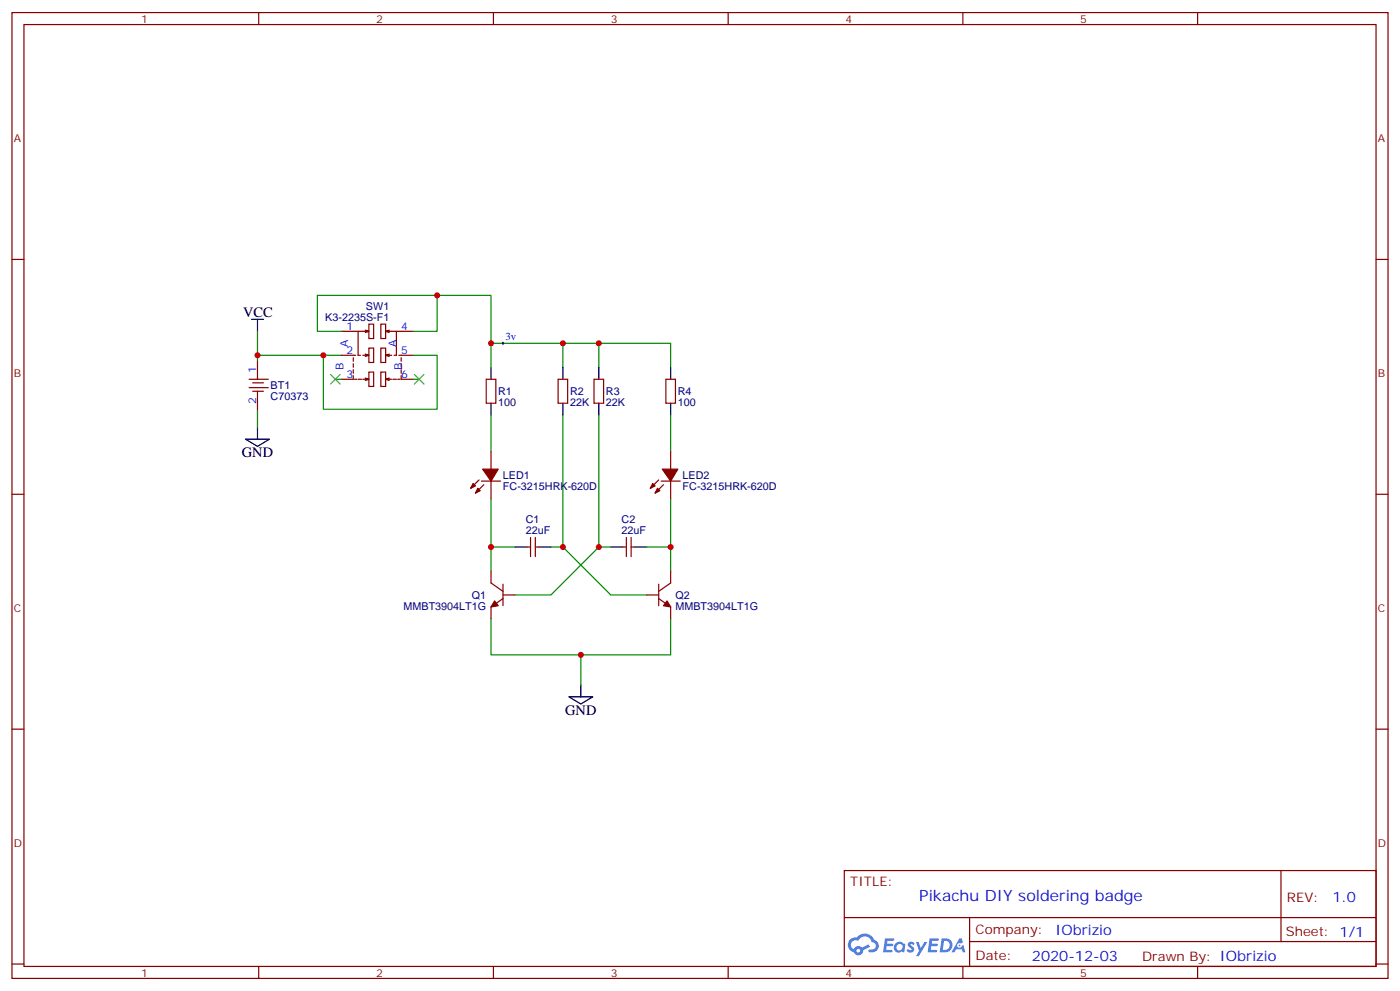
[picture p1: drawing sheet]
<svg xmlns="http://www.w3.org/2000/svg" width="412mm" height="292mm" viewBox="0 0 412 292" stroke-linecap="round" stroke-linejoin="round" font-family="sans-serif">
<g fill="none" stroke="#870000" stroke-width=".35">
<path d="M3.5 3.7h405.4v284.3h-405.4zM7.1 7.2h398.2v277.3h-398.2zM76.2 3.7v3.5M145.3 3.7v3.5M214.5 3.7v3.5M283.6 3.7v3.5M352.8 3.7v3.5M3.5 76.4h3.6M405.3 76.4h3.6M3.5 145.5h3.6M405.3 145.5h3.6M3.5 214.7h3.6"/>
<path d="M405.3 214.7h3.6M248.7 256.3h156.6v28.2h-156.6zM377.3 256.3v20.9M248.7 270.1h156.5M285.6 277.2h119.6M285.6 270.1v14.2M3.5 283.8h3.6M76.2 284.5v3.5M145.3 284.5v3.5M214.5 284.5v3.5M283.6 284.5v3.5M352.8 284.5v3.5"/>
<path d="M405.3 283.8h3.6"/>
</g>
<g fill="#5487ff">
<path d="M267.7 277.5a1.22 1.22 0 0 1 1.7 .2l-.4 .6a.47 .47 0 0 0-.3-.4 .47 .47 0 0 0-.5 .2l.1 .2a1.14 1.14 0 0 1 .8 1.8 1.14 1.14 0 0 1-1.9 0l-.2-.2 .5-.6 .7 .5a.29 .29 0 0 0 .3-.3 .29 .29 0 0 0-.2-.3 1.04 1.04 0 0 1-.6-1.7z"/>
<path d="M260.7 276.2h2.4l.3 .2-.2 .5-1.8 .1-.1 .8h1.5l.3 .4-.3 .4h-1.6l-.2 1.1h1.7l.2 .3-.2 .3-2.6 .1z"/>
<path d="M273.8 276.2h2.4l.3 .2-.1 .5-1.8 .1-.2 .8h1.6l.3 .4-.4 .4-1.6-.1-.1 1.1 1.7 .1 .2 .3-.2 .3-2.6 .1z"/>
<path d="M282.6 276.2h.7l.3 1.3-.6 .3a.69 .69 0 0 0-1 .3 .69 .69 0 0 0 .4 .9 .69 .69 0 0 0 .9-.6l.5-.2 .6 2.2h-.8l-.2-.9h-1.8l-.5 .9h-.8z"/>
<path d="M269.8 277.3h.8l.6 1.8 1.1-1.8h.9l-2.6 4.2h-.8l.9-1.5z"/>
<path d="M277.4 276.2l-.6 4.2h1.3a2.11 2.11 0 0 0 2.5-2.1 2.11 2.11 0 0 0-2.5-2.1zM278.1 277a1.39 1.39 0 0 1 1.7 1.4 1.39 1.39 0 0 1-1.8 1.2h-.3z"/>
<path d="M263.7 277.8a1.54 1.54 0 0 0-.1 2.2 1.54 1.54 0 0 0 2.2 .1l.6 .3 .3-2.3-.2-.3h-.4a1.49 1.49 0 0 0-2.4 0zM264 278.8a.94 .94 0 0 1 1.8 0 .94 .94 0 0 1-1.8 0z"/>
<path d="M250.4 276.6a2.18 2.18 0 0 0 1.1 3.7 1.44 1.44 0 0 0 1.6 .9 1.44 1.44 0 0 0 1.2-1.4l2-1.1-.5-.7-1.9 1a1.47 1.47 0 0 0-2.4 .4 1.39 1.39 0 0 1-.7-1.9 1.39 1.39 0 0 1 2-.5 2.12 2.12 0 0 1 2.2-1.3 2.12 2.12 0 0 1 1.9 1.7 1.14 1.14 0 0 1 1.1 1.4 1.14 1.14 0 0 1-1.7 .7 .43 .43 0 0 0-.5 .4 .43 .43 0 0 0 .4 .5 1.98 1.98 0 0 0 2.5-1.2 1.98 1.98 0 0 0-1.2-2.6 3.1 3.1 0 0 0-5.3-.6l-.9 .1zM252.3 279.9a.55 .55 0 0 1 1.1 0 .55 .55 0 0 1-1.1 0z"/>
<circle cx="282.6" cy="278.3" r=".26"/>
</g>
<g fill="none" stroke="#008700" stroke-width=".35">
<path d="M75.8 97.5v7.1M100.5 97.5h-7v-10.5h51.1v14.1M128.8 87v10.5h-7.1M95.2 104.6v15.9h33.6v-15.9h-7.1M98.8 111.7h1.7M100.5 104.6h-24.7v1.8M121.7 111.7h1.8M144.6 108.1v-7h53v7M165.8 101.1v7M176.4 101.1v7M75.8 120.5v5.3M144.6 122.2v10.6"/>
<path d="M165.8 122.2v38.8h-3.5M176.4 122.2v38.8M197.6 122.2v10.6M144.6 146.9v14.1M197.6 146.9v14.1M151.7 161h-7.1v7.1M165.8 161l14.1 14.2h10.6M179.9 161h-3.5l-14.1 14.2h-10.6M190.5 161h7.1v7.1M144.6 182.2v10.6h53v-10.6M171.1 192.8v8.8"/>
</g>
<g fill="none" stroke="#000" stroke-width=".35">
<path d="M74.1 94h3.5M75.8 94v3.5M144.6 108.1v3.6M144.6 118.7v3.5M165.8 108.1v3.6M165.8 118.7v3.5M176.4 108.1v3.6M176.4 118.7v3.5M197.6 108.1v3.6M197.6 118.7v3.5M72.3 129.3h7.1l-3.6 2.1zM75.8 125.8v3.5"/>
<path d="M151.7 161h3.5M158.7 161h3.6M179.9 161h3.5M187 161h3.5M167.6 205.1h7l-3.5 2.2zM171.1 201.6v3.5"/>
</g>
<path d="M147.8 101.1h.7M148.2 100.7v.7" fill="none" stroke="#000" stroke-width=".29"/>
<g fill="#870000" stroke="#870000" stroke-width=".35">
<path d="M140.8 143.8l.7 .7-1.4 .7z"/>
<path d="M139.3 142.3l.8 .8-1.5 .7z"/>
<path d="M142.2 138.1h4.6l-2.2 3.5z"/>
<path d="M193.7 143.8l.7 .7-1.4 .7z"/>
<path d="M192.3 142.3l.7 .8-1.4 .7z"/>
<path d="M195.1 138.1h4.6l-2.1 3.5z"/>
<path d="M196.5 176.9l1.1 1.8-2.2-.4z"/>
<path d="M145.7 176.9l1.1 1.4-2.2 .4z"/>
</g>
<g fill="none" stroke="#870000" stroke-width=".35">
<path d="M100.5 97.5h5M107.6 97.2l1.1 .3h-3.2v7.1h.7M108.7 95.4h1.4v4.3h-1.4zM108.7 97.5l-1.1 .4M112.2 95.4h1.4v4.3h-1.4zM113.6 97.5l1.1 .4M114.7 97.2l-1.1 .3h3.2v7.1h-.7M116.8 97.5h4.9M73.4 111.7h5.6M73.4 114.1h5.6M74.4 115.2h3.2M74.4 112.7h3.2"/>
<path d="M75.8 106.4v5.3M75.8 115.2v5.3M100.5 104.6h4.3M104.1 110.6v1.1h-3.6M104.1 105.3v1.1M104.1 107.1v1M104.1 108.8v1.1M104.4 111.7h.7M105.5 111.7h1M107.6 104.2l1.1 .4h-1.8M107.6 111.3l1.1 .4h-1.8M108.7 102.5h1.4v4.2h-1.4z"/>
<path d="M108.7 109.5h1.4v4.3h-1.4zM108.7 104.6l-1.1 .4M108.7 111.7l-1.1 .3M112.2 102.5h1.4v4.2h-1.4zM112.2 109.5h1.4v4.3h-1.4zM113.6 104.6l1.1 .4M113.6 111.7l1.1 .3M114.7 104.2l-1.1 .4h1.8M114.7 111.3l-1.1 .4h1.8M115.7 111.7h1.1M117.1 111.7h.7M117.5 104.6h4.2"/>
<path d="M118.2 105.3v1.1M118.2 107.1v1M118.2 108.8v1.1M118.2 110.6v1.1h3.5M143.2 111.7h2.8v7h-2.8zM164.4 111.7h2.8v7h-2.8zM175 111.7h2.8v7h-2.8zM196.1 111.7h2.9v7h-2.9zM144.6 132.8v5.3M197.6 132.8v5.3M141.1 141.3l-2.5 2.5M141.8 141.6h5.7"/>
<path d="M142.5 142.7l-2.4 2.5M144.6 141.6v5.3M156.3 158.2v5.7M157.7 158.2v5.7M184.5 158.2v5.7M185.9 158.2v5.7M194 141.3l-2.4 2.5M194.7 141.6h5.7M195.4 142.7l-2.4 2.5M197.6 141.6v5.3M144.6 168.1v3.5l3.6 2.5M148.2 176.2l-3.6 2.5v3.5"/>
<path d="M148.2 175.2h3.5M148.2 172v6.3M155.2 161h1.1M157.7 161h1M183.4 161h1.1M185.9 161h1.1M190.5 175.2h3.5M194 176.2l3.6 2.5v3.5M194 172v6.3M197.6 168.1v3.5l-3.6 2.5"/>
</g>
<path d="M97.4 110.2l2.8 2.9M100.2 110.2l-2.8 2.9M122.1 110.2l2.8 2.9M124.9 110.2l-2.8 2.9" fill="none" stroke="#3c3" stroke-width=".35"/>
<g fill="#c00">
<circle cx="171.1" cy="192.8" r=".88"/>
<circle cx="144.6" cy="161" r=".88"/>
<circle cx="197.6" cy="161" r=".88"/>
<circle cx="165.8" cy="161" r=".88"/>
<circle cx="176.4" cy="161" r=".88"/>
<circle cx="165.8" cy="101.1" r=".88"/>
<circle cx="176.4" cy="101.1" r=".88"/>
<circle cx="75.8" cy="104.6" r=".88"/>
<circle cx="144.6" cy="101.1" r=".88"/>
<circle cx="95.3" cy="104.6" r=".88"/>
<circle cx="128.8" cy="87" r=".88"/>
</g>
<text font-size="4.6" fill="#00f" x="270.8" y="265.3">Pikachu DIY soldering badge</text>
<g font-size="4.2">
<text x="71.6" y="93.3">VCC</text>
<text x="71.3" y="134.6">GND</text>
<text x="166.5" y="210.4">GND</text>
</g>
<g font-size="4.2" fill="#00f">
<text x="392.5" y="265.6">1.0</text>
<text x="310.9" y="275.1">IObrizio</text>
<text x="304" y="282.9">2020-12-03</text>
</g>
<g font-size="3.9" fill="#800">
<text x="250.5" y="260.9">TITLE:</text>
<text x="379.1" y="265.6">REV:</text>
<text x="287.4" y="275.1">Company:</text>
<text x="378.7" y="275.7">Sheet: 1/1</text>
<text x="287.4" y="282.8">Date:</text>
<text x="336.4" y="282.8">Drawn By: IObrizio</text>
</g>
<g font-size="3.2" fill="#800">
<text x="41.6" y="6.7">1</text>
<text x="110.8" y="6.7">2</text>
<text x="179.9" y="6.7">3</text>
<text x="249.1" y="6.7">4</text>
<text x="318.2" y="6.7">5</text>
<text x="4.1" y="41.8">A</text>
<text x="405.9" y="41.8">A</text>
<text x="4.1" y="110.9">B</text>
<text x="405.9" y="110.9">B</text>
<text x="4.1" y="180.1">C</text>
<text x="405.9" y="180.1">C</text>
<text x="4.1" y="249.2">D</text>
<text x="405.9" y="249.2">D</text>
<text x="41.6" y="287.5">1</text>
<text x="110.8" y="287.5">2</text>
<text x="179.9" y="287.5">3</text>
<text x="249.1" y="287.5">4</text>
<text x="318.2" y="287.5">5</text>
</g>
<g font-size="3.2" fill="#000080">
<text x="95.8" y="94.4">K3-2235S-F1</text>
<text x="107.8" y="91.2">SW1</text>
<text x="79.7" y="117.7">C70373</text>
<text x="79.7" y="114.6">BT1</text>
<text x="146.8" y="119.5">100</text>
<text x="146.8" y="116.4">R1</text>
<text x="167.9" y="119.5">22K</text>
<text x="167.9" y="116.3">R2</text>
<text x="178.5" y="119.5">22K</text>
<text x="178.5" y="116.3">R3</text>
<text x="199.7" y="119.5">100</text>
<text x="199.7" y="116.4">R4</text>
<text x="148.2" y="141">LED1</text>
<text x="201.1" y="141">LED2</text>
<text x="148.2" y="144.2">FC-3215HRK-620D</text>
<text x="201.1" y="144.2">FC-3215HRK-620D</text>
<text x="154.9" y="154">C1</text>
<text x="183.1" y="154">C2</text>
<text x="154.9" y="157.2">22uF</text>
<text x="183.1" y="157.2">22uF</text>
<text x="118.9" y="179.5">MMBT3904LT1G</text>
<text x="139" y="176.3">Q1</text>
<text x="199" y="179.5">MMBT3904LT1G</text>
<text x="199" y="176.3">Q2</text>
</g>
<g font-size="3.2" fill="#00f">
<text x="102.1" y="97.2">1</text>
<text x="118.2" y="97.2">4</text>
<text x="148.9" y="100.2">3v</text>
<text x="102.1" y="104.2">2</text>
<text x="102.6" y="102.1" transform="rotate(-90 102.6 102.1)">A</text>
<text x="116.8" y="102.1" transform="rotate(-90 116.8 102.1)">A</text>
<text x="118.2" y="104.2">5</text>
<text x="75.5" y="109.9" transform="rotate(-90 75.5 109.9)">1</text>
<text x="101.1" y="108.8" transform="rotate(-90 101.1 108.8)">B</text>
<text x="102.1" y="111.3">3</text>
<text x="118.2" y="111.3">6</text>
<text x="118.4" y="108.8" transform="rotate(-90 118.4 108.8)">B</text>
<text x="75.5" y="119" transform="rotate(-90 75.5 119)">2</text>
</g>
</svg>
